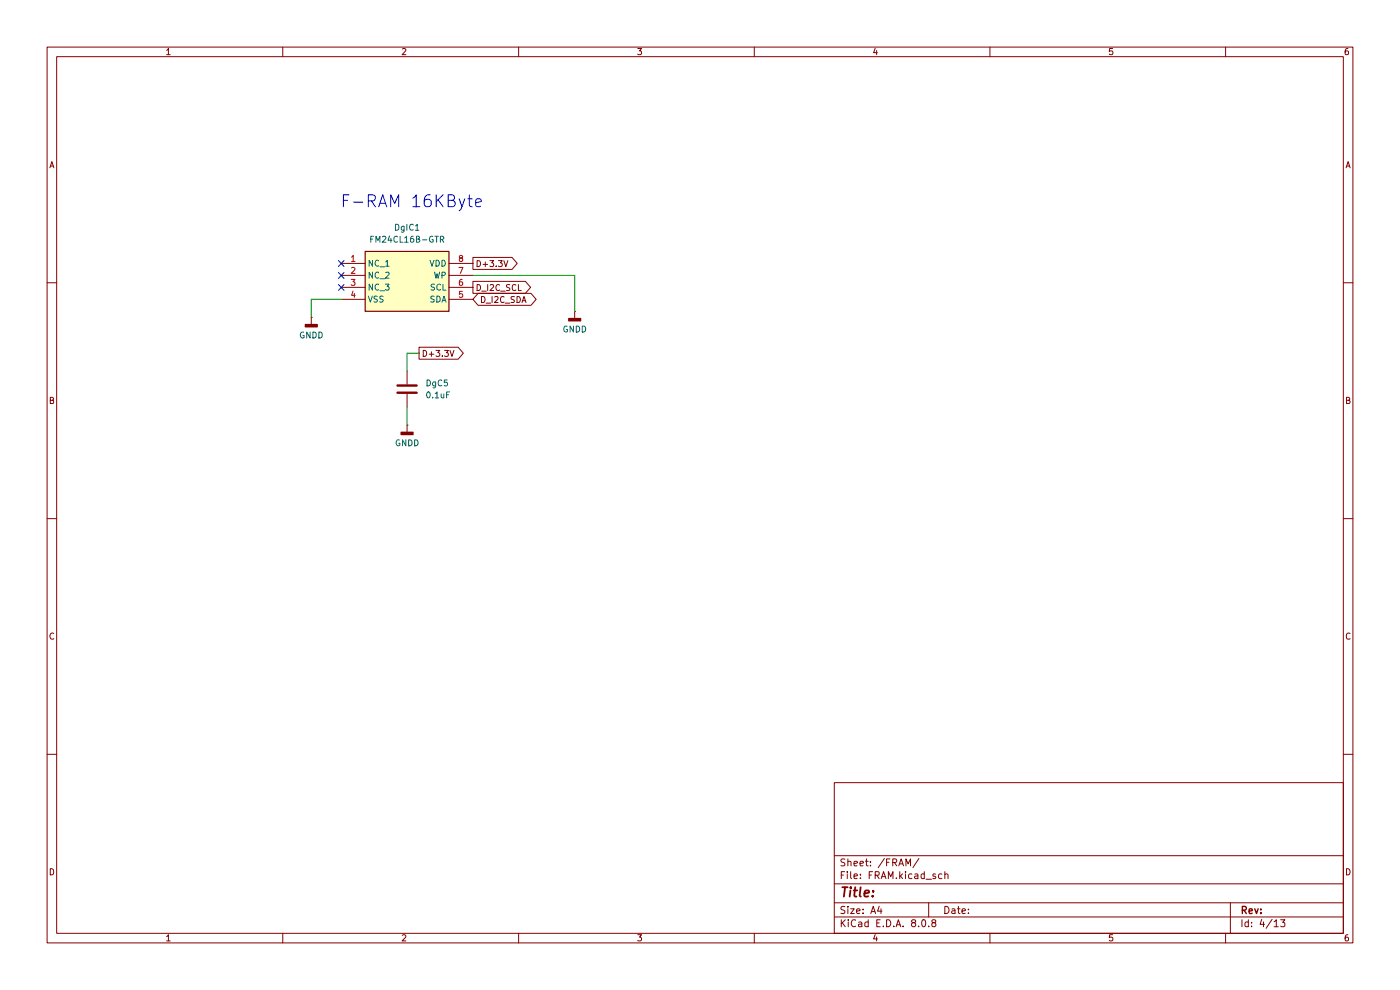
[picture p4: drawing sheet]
(kicad_sch
 (version 20231120)
 (generator "eeschema")
 (generator_version "8.0")
 (paper "A4")
 (lib_symbols
  (symbol "Device:C"
   (pin_numbers hide)
   (pin_names
    (offset 0.254)) (exclude_from_sim no) (in_bom yes) (on_board yes)
   (property "Reference" "C" (at 0.635 2.54 0) (effects (font (size 1.27 1.27)) (justify left)))
   (property "Value" "C" (at 0.635 -2.54 0) (effects (font (size 1.27 1.27)) (justify left)))
   (property "Footprint" "" (at 0.9652 -3.81 0) (effects (font (size 1.27 1.27)) (hide yes)))
   (property "Datasheet" "~" (at 0 0 0) (effects (font (size 1.27 1.27)) (hide yes)))
   (property "Description" "Unpolarized capacitor" (at 0 0 0) (effects (font (size 1.27 1.27)) (hide yes)))
   (symbol "C_0_1"
    (polyline (pts (xy -2.032 -0.762) (xy 2.032 -0.762)) (stroke (width 0.508) (type default)) (fill (type none)))
    (polyline (pts (xy -2.032 0.762) (xy 2.032 0.762)) (stroke (width 0.508) (type default)) (fill (type none))))
   (symbol "C_1_1"
    (pin passive line (at 0 3.81 270) (length 2.794) (name "~" (effects (font (size 1.27 1.27)))) (number "1" (effects (font (size 1.27 1.27)))))
    (pin passive line (at 0 -3.81 90) (length 2.794) (name "~" (effects (font (size 1.27 1.27)))) (number "2" (effects (font (size 1.27 1.27)))))))
  (symbol "SamacSys_Parts:FM24CL16B-GTR" (exclude_from_sim no) (in_bom yes) (on_board yes)
   (property "Reference" "IC" (at 24.13 7.62 0) (effects (font (size 1.27 1.27)) (justify left top)))
   (property "Value" "FM24CL16B-GTR" (at 24.13 5.08 0) (effects (font (size 1.27 1.27)) (justify left top)))
   (property "Footprint" "SOIC127P602X173-8N" (at 24.13 -94.92 0) (effects (font (size 1.27 1.27)) (justify left top) (hide yes)))
   (property "Datasheet" "http://www.cypress.com/file/136491/download" (at 24.13 -194.92 0) (effects (font (size 1.27 1.27)) (justify left top) (hide yes)))
   (property "Description" "F-RAM 16Kb Serial I2C 3V FRAM" (at 0 0 0) (effects (font (size 1.27 1.27)) (hide yes)))
   (property "Height" "1.727" (at 24.13 -394.92 0) (effects (font (size 1.27 1.27)) (justify left top) (hide yes)))
   (property "Manufacturer_Name" "Infineon" (at 24.13 -494.92 0) (effects (font (size 1.27 1.27)) (justify left top) (hide yes)))
   (property "Manufacturer_Part_Number" "FM24CL16B-GTR" (at 24.13 -594.92 0) (effects (font (size 1.27 1.27)) (justify left top) (hide yes)))
   (property "Mouser Part Number" "877-FM24CL16B-GTR" (at 24.13 -694.92 0) (effects (font (size 1.27 1.27)) (justify left top) (hide yes)))
   (property "Mouser Price/Stock" "https://www.mouser.co.uk/ProductDetail/Cypress-Semiconductor/FM24CL16B-GTR?qs=pA5MXup5wxEg33VanoiarA%3D%3D" (at 24.13 -794.92 0) (effects (font (size 1.27 1.27)) (justify left top) (hide yes)))
   (property "Arrow Part Number" "FM24CL16B-GTR" (at 24.13 -894.92 0) (effects (font (size 1.27 1.27)) (justify left top) (hide yes)))
   (property "Arrow Price/Stock" "https://www.arrow.com/en/products/fm24cl16b-gtr/cypress-semiconductor?region=nac" (at 24.13 -994.92 0) (effects (font (size 1.27 1.27)) (justify left top) (hide yes)))
   (symbol "FM24CL16B-GTR_1_1"
    (rectangle (start 5.08 2.54) (end 22.86 -10.16) (stroke (width 0.254) (type default)) (fill (type background)))
    (pin passive line (at 0 0 0) (length 5.08) (name "NC_1" (effects (font (size 1.27 1.27)))) (number "1" (effects (font (size 1.27 1.27)))))
    (pin passive line (at 0 -2.54 0) (length 5.08) (name "NC_2" (effects (font (size 1.27 1.27)))) (number "2" (effects (font (size 1.27 1.27)))))
    (pin passive line (at 0 -5.08 0) (length 5.08) (name "NC_3" (effects (font (size 1.27 1.27)))) (number "3" (effects (font (size 1.27 1.27)))))
    (pin passive line (at 0 -7.62 0) (length 5.08) (name "VSS" (effects (font (size 1.27 1.27)))) (number "4" (effects (font (size 1.27 1.27)))))
    (pin passive line (at 27.94 -7.62 180) (length 5.08) (name "SDA" (effects (font (size 1.27 1.27)))) (number "5" (effects (font (size 1.27 1.27)))))
    (pin passive line (at 27.94 -5.08 180) (length 5.08) (name "SCL" (effects (font (size 1.27 1.27)))) (number "6" (effects (font (size 1.27 1.27)))))
    (pin passive line (at 27.94 -2.54 180) (length 5.08) (name "WP" (effects (font (size 1.27 1.27)))) (number "7" (effects (font (size 1.27 1.27)))))
    (pin passive line (at 27.94 0 180) (length 5.08) (name "VDD" (effects (font (size 1.27 1.27)))) (number "8" (effects (font (size 1.27 1.27)))))))
  (symbol "power:GNDD"
   (power)
   (pin_numbers hide)
   (pin_names
    (offset 0) hide) (exclude_from_sim no) (in_bom yes) (on_board yes)
   (property "Reference" "#PWR" (at 0 -6.35 0) (effects (font (size 1.27 1.27)) (hide yes)))
   (property "Value" "GNDD" (at 0 -3.175 0) (effects (font (size 1.27 1.27))))
   (property "Footprint" "" (at 0 0 0) (effects (font (size 1.27 1.27)) (hide yes)))
   (property "Datasheet" "" (at 0 0 0) (effects (font (size 1.27 1.27)) (hide yes)))
   (property "Description" "Power symbol creates a global label with name \"GNDD\" , digital ground" (at 0 0 0) (effects (font (size 1.27 1.27)) (hide yes)))
   (symbol "GNDD_0_1"
    (rectangle (start -1.27 -1.524) (end 1.27 -2.032) (stroke (width 0.254) (type default)) (fill (type outline)))
    (polyline (pts (xy 0 0) (xy 0 -1.524)) (stroke (width 0) (type default)) (fill (type none))))
   (symbol "GNDD_1_1"
    (pin power_in line (at 0 0 270) (length 0) (name "~" (effects (font (size 1.27 1.27)))) (number "1" (effects (font (size 1.27 1.27))))))))
 (no_connect
  (at 72.39 58.42))
 (no_connect
  (at 72.39 60.96))
 (no_connect
  (at 72.39 55.88))
 (wire
  (pts (xy 86.36 74.93) (xy 86.36 78.74))
  (stroke (width 0) (type default)))
 (wire
  (pts (xy 86.36 86.36) (xy 86.36 90.17))
  (stroke (width 0) (type default)))
 (wire
  (pts (xy 72.39 63.5) (xy 66.04 63.5))
  (stroke (width 0) (type default)))
 (wire
  (pts (xy 88.9 74.93) (xy 86.36 74.93))
  (stroke (width 0) (type default)))
 (wire
  (pts (xy 100.33 58.42) (xy 121.92 58.42))
  (stroke (width 0) (type default)))
 (wire
  (pts (xy 66.04 63.5) (xy 66.04 67.31))
  (stroke (width 0) (type default)))
 (wire
  (pts (xy 121.92 58.42) (xy 121.92 66.04))
  (stroke (width 0) (type default)))
 (text "F-RAM 16KByte"
  (exclude_from_sim no)
  (at 72.136 42.926 0)
  (effects (font (size 2.54 2.54)) (justify left)))
 (global_label "D_I2C_SCL"
  (shape output)
  (at 100.33 60.96 0)
  (fields_autoplaced yes)
  (effects (font (size 1.27 1.27)) (justify left))
  (property "Intersheetrefs" "${INTERSHEET_REFS}" (at 110.4514 60.96 0) (effects (font (size 1.27 1.27)) (justify left) (hide yes))))
 (global_label "D+3.3V"
  (shape output)
  (at 100.33 55.88 0)
  (fields_autoplaced yes)
  (effects (font (size 1.27 1.27)) (justify left))
  (property "Intersheetrefs" "${INTERSHEET_REFS}" (at 110.27 55.88 0) (effects (font (size 1.27 1.27)) (justify left) (hide yes))))
 (global_label "D+3.3V"
  (shape output)
  (at 88.9 74.93 0)
  (fields_autoplaced yes)
  (effects (font (size 1.27 1.27)) (justify left))
  (property "Intersheetrefs" "${INTERSHEET_REFS}" (at 98.84 74.93 0) (effects (font (size 1.27 1.27)) (justify left) (hide yes))))
 (global_label "D_I2C_SDA"
  (shape bidirectional)
  (at 100.33 63.5 0)
  (fields_autoplaced yes)
  (effects (font (size 1.27 1.27)) (justify left))
  (property "Intersheetrefs" "${INTERSHEET_REFS}" (at 110.4514 63.5 0) (effects (font (size 1.27 1.27)) (justify left) (hide yes))))
 (symbol
  (lib_id "power:GNDD")
  (at 86.36 90.17 0)
  (unit 1)
  (exclude_from_sim no)
  (in_bom yes)
  (on_board yes)
  (dnp no)
  (fields_autoplaced yes)
  (property "Reference" "#PWR036" (at 86.36 96.52 0) (effects (font (size 1.27 1.27)) (hide yes)))
  (property "Value" "GNDD" (at 86.36 93.98 0) (effects (font (size 1.27 1.27))))
  (property "Footprint" "" (at 86.36 90.17 0) (effects (font (size 1.27 1.27)) (hide yes)))
  (property "Datasheet" "" (at 86.36 90.17 0) (effects (font (size 1.27 1.27)) (hide yes)))
  (property "Description" "Power symbol creates a global label with name \"GNDD\" , digital ground" (at 86.36 90.17 0) (effects (font (size 1.27 1.27)) (hide yes)))
  (pin "1"))
 (symbol
  (lib_id "Device:C")
  (at 86.36 82.55 0)
  (unit 1)
  (exclude_from_sim no)
  (in_bom yes)
  (on_board yes)
  (dnp no)
  (fields_autoplaced yes)
  (property "Reference" "DgC5" (at 90.17 81.2799 0) (effects (font (size 1.27 1.27)) (justify left)))
  (property "Value" "0.1uF" (at 90.17 83.8199 0) (effects (font (size 1.27 1.27)) (justify left)))
  (property "Footprint" "Capacitor_SMD:C_0805_2012Metric_Pad1.18x1.45mm_HandSolder" (at 87.3252 86.36 0) (effects (font (size 1.27 1.27)) (hide yes)))
  (property "Datasheet" "~" (at 86.36 82.55 0) (effects (font (size 1.27 1.27)) (hide yes)))
  (property "Description" "Unpolarized capacitor" (at 86.36 82.55 0) (effects (font (size 1.27 1.27)) (hide yes)))
  (property "Sim.Library" "" (at 86.36 82.55 0) (effects (font (size 1.27 1.27)) (hide yes)))
  (property "Sim.Name" "" (at 86.36 82.55 0) (effects (font (size 1.27 1.27)) (hide yes)))
  (pin "1")
  (pin "2"))
 (symbol
  (lib_id "power:GNDD")
  (at 121.92 66.04 0)
  (unit 1)
  (exclude_from_sim no)
  (in_bom yes)
  (on_board yes)
  (dnp no)
  (fields_autoplaced yes)
  (property "Reference" "#PWR07" (at 121.92 72.39 0) (effects (font (size 1.27 1.27)) (hide yes)))
  (property "Value" "GNDD" (at 121.92 69.85 0) (effects (font (size 1.27 1.27))))
  (property "Footprint" "" (at 121.92 66.04 0) (effects (font (size 1.27 1.27)) (hide yes)))
  (property "Datasheet" "" (at 121.92 66.04 0) (effects (font (size 1.27 1.27)) (hide yes)))
  (property "Description" "Power symbol creates a global label with name \"GNDD\" , digital ground" (at 121.92 66.04 0) (effects (font (size 1.27 1.27)) (hide yes)))
  (pin "1"))
 (symbol
  (lib_id "SamacSys_Parts:FM24CL16B-GTR")
  (at 72.39 55.88 0)
  (unit 1)
  (exclude_from_sim no)
  (in_bom yes)
  (on_board yes)
  (dnp no)
  (fields_autoplaced yes)
  (property "Reference" "DgIC1" (at 86.36 48.26 0) (effects (font (size 1.27 1.27))))
  (property "Value" "FM24CL16B-GTR" (at 86.36 50.8 0) (effects (font (size 1.27 1.27))))
  (property "Footprint" "SamacSys_Parts:SOIC127P602X173-8N" (at 96.52 150.8 0) (effects (font (size 1.27 1.27)) (justify left top) (hide yes)))
  (property "Datasheet" "http://www.cypress.com/file/136491/download" (at 96.52 250.8 0) (effects (font (size 1.27 1.27)) (justify left top) (hide yes)))
  (property "Description" "F-RAM 16Kb Serial I2C 3V FRAM" (at 72.39 55.88 0) (effects (font (size 1.27 1.27)) (hide yes)))
  (property "Height" "1.727" (at 96.52 450.8 0) (effects (font (size 1.27 1.27)) (justify left top) (hide yes)))
  (property "Manufacturer_Name" "Infineon" (at 96.52 550.8 0) (effects (font (size 1.27 1.27)) (justify left top) (hide yes)))
  (property "Manufacturer_Part_Number" "FM24CL16B-GTR" (at 96.52 650.8 0) (effects (font (size 1.27 1.27)) (justify left top) (hide yes)))
  (property "Mouser Part Number" "877-FM24CL16B-GTR" (at 96.52 750.8 0) (effects (font (size 1.27 1.27)) (justify left top) (hide yes)))
  (property "Mouser Price/Stock" "https://www.mouser.co.uk/ProductDetail/Cypress-Semiconductor/FM24CL16B-GTR?qs=pA5MXup5wxEg33VanoiarA%3D%3D" (at 96.52 850.8 0) (effects (font (size 1.27 1.27)) (justify left top) (hide yes)))
  (property "Arrow Part Number" "FM24CL16B-GTR" (at 96.52 950.8 0) (effects (font (size 1.27 1.27)) (justify left top) (hide yes)))
  (property "Arrow Price/Stock" "https://www.arrow.com/en/products/fm24cl16b-gtr/cypress-semiconductor?region=nac" (at 96.52 1050.8 0) (effects (font (size 1.27 1.27)) (justify left top) (hide yes)))
  (property "Sim.Library" "" (at 72.39 55.88 0) (effects (font (size 1.27 1.27)) (hide yes)))
  (property "Sim.Name" "" (at 72.39 55.88 0) (effects (font (size 1.27 1.27)) (hide yes)))
  (pin "5")
  (pin "3")
  (pin "8")
  (pin "4")
  (pin "1")
  (pin "2")
  (pin "6")
  (pin "7"))
 (symbol
  (lib_id "power:GNDD")
  (at 66.04 67.31 0)
  (unit 1)
  (exclude_from_sim no)
  (in_bom yes)
  (on_board yes)
  (dnp no)
  (fields_autoplaced yes)
  (property "Reference" "#PWR06" (at 66.04 73.66 0) (effects (font (size 1.27 1.27)) (hide yes)))
  (property "Value" "GNDD" (at 66.04 71.12 0) (effects (font (size 1.27 1.27))))
  (property "Footprint" "" (at 66.04 67.31 0) (effects (font (size 1.27 1.27)) (hide yes)))
  (property "Datasheet" "" (at 66.04 67.31 0) (effects (font (size 1.27 1.27)) (hide yes)))
  (property "Description" "Power symbol creates a global label with name \"GNDD\" , digital ground" (at 66.04 67.31 0) (effects (font (size 1.27 1.27)) (hide yes)))
  (pin "1")))
